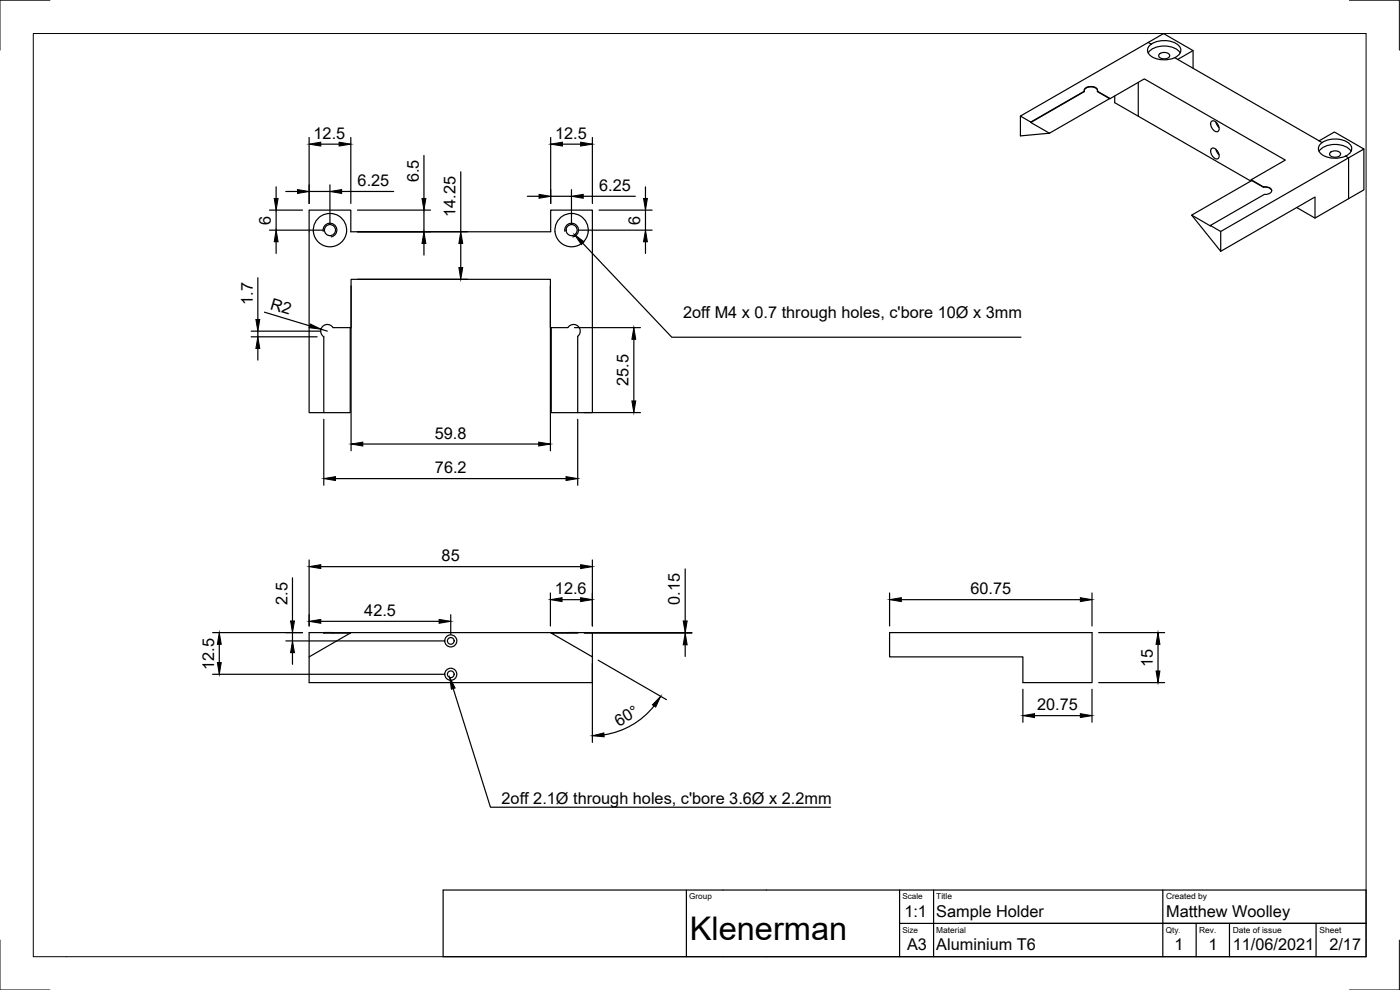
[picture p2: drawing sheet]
<svg xmlns="http://www.w3.org/2000/svg" width="420mm" height="297mm" viewBox="0 0 420 297" stroke-linecap="round" stroke-linejoin="round" font-family="sans-serif">
<!-- layer: Visible -->
<g fill="none" stroke="#000" stroke-width=".36">
<path d="M344.6 15.9a6.8 6.8 0 0 1 8.4-1.2l1.2 1.2M345 13.7a7 7 0 0 1 9 .3 2.23 2.23 0 0 1-1.4 3.3 7.2 7.2 0 0 1-7.8-1.1 1.84 1.84 0 0 1 .2-2.5zM347.9 16.3a2.16 2.16 0 0 1 3.1 .2 1.85 1.85 0 0 1-3.1 .6l-.2-.6zM358.1 15.2v5.3M306.2 34.8v6l8.8-.8M309.4 36.6v.2M315 40l18-10.4-3.7-2.2 3.9 2.2 10.2-5.9 42.3 24.3-10.2 5.9 3.7 2.2M325.4 27.2a2.37 2.37 0 0 1 4 0M325.4 27.4l-16 9.2-3.2-1.8 43-24.7 8.9 5.1-4.7 2.6 42.5 24.5 4.6-2.7 8.8 5.1-42.9 24.8-3.2-1.8 16.2-9.4a1.54 1.54 0 0 0 2.1-1.5l-.9-.6-1.4-.1M325.4 27.4l-16 9.4 5.6 3.2M325.4 27.3a1.61 1.61 0 0 1 2.2-1.4l1.3 .4 .4 .5v.5M333.2 29.6h-.2"/>
<path d="M334.5 28.8v2l40.9 23.5M363.6 36.4a1.96 1.96 0 0 1 2.3 2.2 .86 .86 0 0 1-.6 .9 .86 .86 0 0 1-1-.4l-.9-1.5zM364.9 36.7l.9 1.5M363.6 44.6a1.96 1.96 0 0 1 2.3 2.2 .86 .86 0 0 1-.6 .9 .86 .86 0 0 1-1-.4l-.9-1.6zM364.9 44.8l.9 1.6M375.5 53.9l3.7 2.2M375.7 54.2l-18.1 10.3 5.6 3.2M379.2 56.2a2.06 2.06 0 0 1 2.5 1M395.9 45.4a6.8 6.8 0 0 1 8.4-1.2l1.2 1.2M396.3 43.2a7 7 0 0 1 9 .3 2.23 2.23 0 0 1-1.5 3.3 7.2 7.2 0 0 1-7.7-1 1.84 1.84 0 0 1 .2-2.6zM399.2 45.8a2.16 2.16 0 0 1 3.1 .3 1.85 1.85 0 0 1-3.1 .6l-.2-.6zM409.3 44.7v12.3l-14.6 8.4-5.6-3.1"/>
<path d="M357.6 64.5l8.8 10.9v-5.9M394.7 65.4v-6.3l-28.3 16.3M105.1 98.3v25.5h-7.9M165.4 98.3v25.5h8M170.4 98.3a2 2 0 0 1 3.1-.4 2 2 0 0 1-.1 3v22.9h4.4v-60.8h-12.5v6.5h-60v-6.5h-12.5v60.8h4.4v-22.7a2 2 0 0 1-.4-3.2 2 2 0 0 1 3.1 .4h5.5v-14.5h59.8v14.5h5.2M97.2 189.8h-4.4v15h85v-7.7M97.2 189.8l7.9 .2M97.2 189.8h2.7M99.9 189.8l70.5 .2M99.9 189.8v.2M105.1 190l-12.3 7.1M105.4 189.8l-.3 .2"/>
<path d="M165.2 189.8l.2 .2M165.4 190l12.4-.2v7.3zM173.4 189.8h-3M267 189.8h60.7v15h-20.7v-7.7h-40z"/>
<circle cx="99" cy="69" r="5"/>
<circle cx="99" cy="69" r="1.66"/>
<circle cx="171.5" cy="69" r="5"/>
<circle cx="171.5" cy="69" r="1.66"/>
<circle cx="135.3" cy="192.3" r="1.01"/>
<circle cx="135.3" cy="192.3" r="1.81"/>
<circle cx="135.3" cy="202.3" r="1.01"/>
<circle cx="135.3" cy="202.3" r="1.81"/>
</g>
<!-- layer: Visible Narrow -->
<path d="M344.6 12.7l.9 .6M352.6 17.3l.8 .5M341.6 24.7v10.2M395.9 42.3l.9 .5M403.8 46.8l.9 .6v12.2M97 69.4a2.06 2.06 0 0 1 1.7-2.4 2.06 2.06 0 0 1 2.4 1.7 2.06 2.06 0 0 1-1.7 2.4M169.5 69.4a2.06 2.06 0 0 1 1.7-2.4 2.06 2.06 0 0 1 2.4 1.7 2.06 2.06 0 0 1-1.7 2.4" fill="none" stroke="#000" stroke-width=".36"/>
<!-- layer: Border -->
<path d="M10 10.1h400v276.9h-400zM15 .1h-15v15M405 .1h15v15M0 282.1v14.9h15M420 282.1v14.9h-15" fill="none" stroke="#000" stroke-width=".3"/>
<!-- layer: TitleBlock -->
<path d="M133 267h277v20h-277zM206 267v20M270 277.1h140h-122M270 267v20M280.2 267v20M349 267v20M359 277.1v9.9M369 277.1v9.9M395 277.1v9.9" fill="none" stroke="#000" stroke-width=".36"/>
<!-- layer: Dimensions -->
<g fill="none" stroke="#000" stroke-width=".36">
<path d="M82.9 56.1v3.4M85.8 57.5h3.5M92.8 41.2v19.9M92.8 57.5h6.2M96.3 43.3h5.5M99 55.5v11.5M102.5 57.5h15.7M105.3 41.2v19.9M127.2 46.6v12.9M138.3 51.5v18M158.3 58.9h3.5M165.3 41.2v19.9"/>
<path d="M165.3 58.9h6.2M168.8 43.3h5.5M171.5 56.9v10.1M175 58.9h15.7M177.8 41.2v19.9M193.7 56.1v3.4M80.9 63h9.9M80.9 69.1h16.1M82.9 63v6.1M82.9 72.5v3.5M107.3 63h21.9M107.3 69.5h33"/>
<path d="M127.2 63v6.5M127.2 73.1v3.4M138.3 73.1v7.2M173.5 69.1h22.2M179.8 63h15.9M193.7 63v6.1M193.7 72.5v3.5M75.4 99.4h20.8M77.4 83.3v12.5M77.4 99.4v1.7M79.4 93.7l13.6 4.1M96.3 98.8l1.9 .6"/>
<path d="M105.4 85.8v49.4M107.4 83.8h32.9M165.2 85.8v49.4M172.4 98.3h19.8M75.4 101.1h19.8M77.4 104.5v3.5M190.2 101.8v18.5M97.2 125.8v19.8M108.9 133.2h52.8M173.4 125.8v19.8M175.4 123.8h16.8M100.7 143.6h69.2"/>
<path d="M87.8 173.4v12.9M92.8 168v19.8M96.3 170h78M165.2 177.9v9.9M168.7 179.9h5.6M177.8 168v19.8M205.6 170.7v15.6M267 177.9v9.9M270.5 179.9h53.7M327.7 177.9v9.9M63.8 189.8h27M65.8 193.3v5.5"/>
<path d="M85.8 192.3h47.5M87.8 189.8v2.5M87.8 195.8v3.5M96.3 186.4h35.5M135.3 184.4v5.9M175.4 189.8h32.2M175.4 190h32.2M177.8 199.1v23.6M179.5 198.1l20.5 11.8M205.6 189.8v.2M205.6 193.5v3.5M329.7 189.8h19.8"/>
<path d="M347.5 193.3v8M63.8 202.3h69.5M196.3 211.8a23.7 23.7 0 0 1-15 8.7M307 206.8v9.9M310.5 214.7h13.7M327.7 206.8v9.9M329.7 204.8h19.8"/>
</g>
<g fill="#000" stroke="#000" stroke-width=".3">
<path d="M82.3 59.5h1.2l-.6 3.5zM89.3 56.9l3.5 .6-3.5 .5zM92.8 43.3l3.5-.6v1.1zM101.8 42.7l3.5 .6-3.5 .5zM99 57.5l3.5-.6v1.1zM126.6 59.5h1.2l-.6 3.5zM161.8 58.3l3.5 .6-3.5 .6zM165.3 43.3l3.5-.6v1.1zM174.3 42.7l3.5 .6-3.5 .5zM171.5 58.9l3.5-.6v1.2zM193.1 59.5h1.2l-.6 3.5zM82.9 69.1l.6 3.4h-1.2z"/>
<path d="M127.2 69.5l.6 3.6h-1.2zM138.3 69.5l.6 3.6h-1.2zM193.7 69.1l.6 3.4h-1.2zM76.8 95.8h1.2l-.6 3.6zM93.1 97.2l3.2 1.6-3.5-.5zM137.7 80.3h1.2l-.6 3.5zM77.4 101.1l.6 3.4h-1.2zM190.2 98.3l.6 3.5h-1.2zM105.4 133.2l3.5-.5v1.1zM161.7 132.7l3.5 .5-3.5 .6zM189.6 120.3h1.2l-.6 3.5zM97.2 143.6l3.5-.6v1.2z"/>
<path d="M169.9 143l3.5 .6-3.5 .6zM92.8 170l3.5-.6v1.2zM165.2 179.9l3.5-.6v1.2zM174.3 169.4l3.5 .6-3.5 .6zM174.3 179.3l3.5 .6-3.5 .6zM267 179.9l3.5-.6v1.2zM324.2 179.3l3.5 .6-3.5 .6zM65.8 189.8l.6 3.5h-1.2zM65.2 198.8h1.2l-.6 3.5zM87.8 192.3l.6 3.5h-1.2zM87.2 186.3h1.2l-.6 3.5zM92.8 186.4l3.5-.5v1.1z"/>
<path d="M131.8 185.9l3.5 .5-3.5 .6zM205.6 190l.6 3.5h-1.2zM205 186.3h1.2l-.6 3.5zM347.5 189.8l.6 3.5h-1.2zM198.3 208.9l-1.5 3.2-1-.6zM307 214.7l3.5-.6v1.2zM324.2 214.1l3.5 .6-3.5 .6zM346.9 201.3h1.2l-.6 3.5zM177.8 220.8l3.4-.9 .1 1.2z"/>
</g>
<!-- layer: Annotations -->
<path d="M172.5 70.4l2.8 2.2-.8 .8zM135 203.3l1.6 3.1-1.1 .4z" fill="#000" stroke="#000" stroke-width=".3"/>
<path d="M174.9 73l26.7 28.2h104.8M136 206.6l11.2 35.6h102.1" fill="none" stroke="#000" stroke-width=".36"/>
<text font-size="9.8" x="207" y="282.1">Klenerman</text>
<g font-size="4.9">
<text x="94.1" y="41.7">12.5</text>
<text x="166.6" y="41.7">12.5</text>
<text x="107.3" y="55.9">6.25</text>
<text x="125.7" y="54.7" transform="rotate(-90 125.7 54.7)">6.5</text>
<text x="179.8" y="57.3">6.25</text>
<text x="136.7" y="65.1" transform="rotate(-90 136.7 65.1)">14.25</text>
<text x="81.3" y="67.4" transform="rotate(-90 81.3 67.4)">6</text>
<text x="192.2" y="67.4" transform="rotate(-90 192.2 67.4)">6</text>
<text x="75.9" y="91.4" transform="rotate(-90 75.9 91.4)">1.7</text>
<text x="80.9" y="92.6" transform="rotate(17 80.9 92.6)">R2</text>
<text x="205" y="95.4">2off M4 x 0.7 through holes, c'bore 10Ø x 3mm</text>
<text x="188.7" y="115.8" transform="rotate(-90 188.7 115.8)">25.5</text>
<text x="130.5" y="131.7">59.8</text>
<text x="130.5" y="142">76.2</text>
<text x="132.5" y="168.5">85</text>
<text x="166.6" y="178.4">12.6</text>
<text x="291.2" y="178.4">60.75</text>
<text x="86.2" y="181.4" transform="rotate(-90 86.2 181.4)">2.5</text>
<text x="109.3" y="184.9">42.5</text>
<text x="204.1" y="181.5" transform="rotate(-90 204.1 181.5)">0.15</text>
<text x="64.3" y="201" transform="rotate(-90 64.3 201)">12.5</text>
<text x="346" y="200.2" transform="rotate(-90 346 200.2)">15</text>
<text x="311.3" y="213.2">20.75</text>
<text x="185.7" y="218" transform="rotate(-30 185.7 218)">60°</text>
<text x="150.5" y="241.2">2off 2.1Ø through holes, c'bore 3.6Ø x 2.2mm</text>
<text x="271.4" y="275">1:1</text>
<text x="281" y="275">Sample Holder</text>
<text x="350" y="275">Matthew Woolley</text>
<text x="272.2" y="285.1">A3</text>
<text x="281" y="285.1">Aluminium T6</text>
<text x="352.4" y="285.1">1</text>
<text x="362.6" y="285.1">1</text>
<text x="370" y="285.1">11/06/2021</text>
<text x="399" y="285.1">2/17</text>
</g>
<g font-size="2.5">
<text x="281" y="269.9">Title</text>
<text x="350" y="269.9">Created by</text>
<text x="281" y="279.9">Material</text>
<text x="359.9" y="279.9">Rev.</text>
<text x="370" y="279.9">Date of issue</text>
<text x="396" y="279.9">Sheet</text>
</g>
<g font-size="2.4">
<text x="206.9" y="269.8">Group</text>
<text x="270.8" y="269.8">Scale</text>
<text x="270.8" y="279.8">Size</text>
<text x="349.9" y="279.8">Qty</text>
</g>
<text font-size="2.1" x="353.7" y="279.8">.</text>
</svg>
